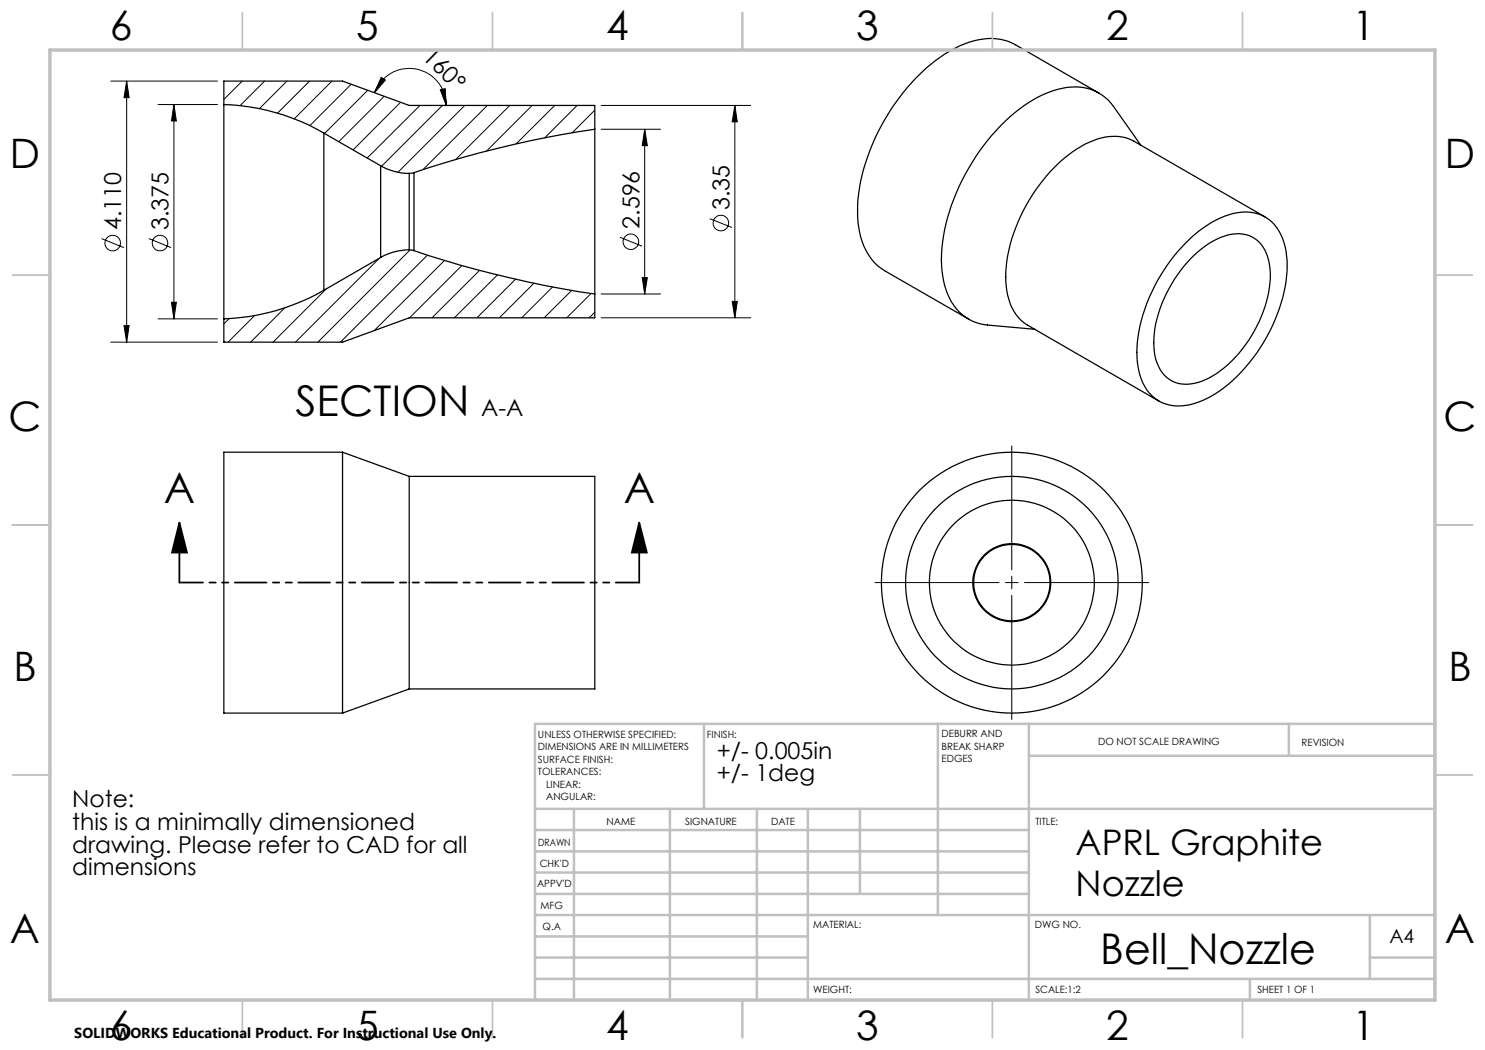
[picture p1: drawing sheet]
<svg xmlns="http://www.w3.org/2000/svg" width="297mm" height="210mm" viewBox="0 0 297 210" stroke-linecap="round" stroke-linejoin="round" font-family="sans-serif">
<g fill="none" stroke="#000" stroke-width=".25">
<path d="M219.8 18.6l-16.8-9.7a11.5 11.5 0 0 0-10.2-.1 32.6 32.6 0 0 0-13.7 11.8 40.8 40.8 0 0 0-7.6 20.5 15.5 15.5 0 0 0 3.5 11.6l1.9 1.4 16.8 9.7M44.8 20.9a42.6 42.6 0 0 1 20 5.7M44.8 20.9v42.9M44.8 20.9v-4.7h23.7l13.3 4.9h37.2v4.8M64.8 26.6v31.5M64.8 26.6l11.3 6.6M76.1 33.2v18.3M76.1 33.2a11.5 11.5 0 0 0 5.7 1.5M81.8 34.7v15.3M82.8 34.5v15.6M82.8 34.5l-1 .2M119 25.9a207.5 207.5 0 0 0-36.2 8.6"/>
<path d="M119 25.9v32.9M228.2 29.1l-5.5-7.8a9.5 9.5 0 0 0-10.3-3.6 25.7 25.7 0 0 0-13.2 8.4 41.4 41.4 0 0 0-10.9 24.7 15.8 15.8 0 0 0 3 11 9.2 9.2 0 0 0 6.2 3.2l9.4 .9M64.8 58.1a42.6 42.6 0 0 1-20 5.7M76.1 51.5l-11.3 6.6M81.8 50a11.5 11.5 0 0 0-5.7 1.5M81.8 50l1 .1M82.8 50.1a207.7 207.7 0 0 0 36.2 8.7M119 58.8v4.8h-37.2l-13.3 4.8h-23.7v-4.6M237.3 48.5a18.9 18.9 0 0 1 11.1-6.1 7.8 7.8 0 0 1 8.4 6.1 20.8 20.8 0 0 1-.6 12.2 33.7 33.7 0 0 1-12.9 17.9 12.3 12.3 0 0 1-9.9 2.3 8.2 8.2 0 0 1-5.6-6.6 25.2 25.2 0 0 1 2.6-15.9 34.2 34.2 0 0 1 6.9-9.9zM238.8 51.1a13.7 13.7 0 0 1 9-4.4 6.2 6.2 0 0 1 6 5.5 20.8 20.8 0 0 1-2.9 14 22.3 22.3 0 0 1-10.6 10.1 6.5 6.5 0 0 1-8-1.9 12.7 12.7 0 0 1-1.2-9.6 28.1 28.1 0 0 1 7.7-13.7zM253 43.4l-26.2-15.2a9.7 9.7 0 0 0-8.9 .2 30.3 30.3 0 0 0-13.8 14.8 26.5 26.5 0 0 0-2.7 15 9.4 9.4 0 0 0 4.1 6.8l26.3 15.2M68.5 90.4v52.2"/>
<path d="M68.5 90.4h-23.7v52.2h23.7M68.5 90.4l13.3 4.9M81.8 95.3v42.5M81.8 95.3h37.2v42.5h-37.2M81.8 137.8l-13.3 4.8"/>
<circle cx="202.4" cy="116.5" r="7.8"/>
<circle cx="202.4" cy="116.5" r="16.5"/>
<circle cx="202.4" cy="116.5" r="21.3"/>
<circle cx="202.4" cy="116.5" r="26.1"/>
<circle cx="202.4" cy="116.5" r="7.6"/>
</g>
<g fill="none" stroke="#000" stroke-width=".2">
<path d="M22.2 16.2h21.3M25.3 16.2l.5 3.3h-1zM25.3 16.2v52.2M48.4 16.2l-3.6 3.7M52.9 16.2l-4.9 4.9M57.4 16.2l-5.5 5.5M61.9 16.2l-6.4 6.4M66.4 16.2l-7.6 7.6M70.2 16.9l-8.2 8.2M73.6 18.1l-8.7 8.6M74.9 18.5a7.4 7.4 0 0 1 8.2-4.7 7.4 7.4 0 0 1 6.2 7.3M76.2 15.5l.9 .5-2.2 2.5z"/>
<path d="M76.8 19.3l-9 9M88.1 17.9l.9-.2 .3 3.4zM31.6 20.9h11.9M34.8 20.9v42.9M34.8 20.9l.5 3.3h-1zM80.1 20.5l-9.5 9.5M84 21.1l-10.6 10.5M88.5 21.1l-12.2 12.2M93 21.1l-13.4 13.4M97.5 21.1l-12.9 12.8M102 21.1l-10.9 10.8M106.4 21.1l-9.1 9.1"/>
<path d="M110.9 21.1l-7.7 7.7M115.4 21.1l-6.5 6.5M119 22l-4.6 4.6M120.2 25.9h11.9M120.2 21.1h29.9M128.9 25.9v32.9M128.9 25.9l.6 3.2h-1.1zM147 21.1v42.5M147 21.1l.5 3.3h-1.1zM20.3 47.7l4.5 1.8M29.8 47.7l4.4 1.8M65.3 57.8l-10.7 10.6"/>
<path d="M75.9 51.6l-16.8 16.8M82 50l-18.4 18.4M85.5 51l-17.4 17.4M88.9 52.1l-14 14M92.4 53.1l-10.5 10.5M95.9 54.1l-9.5 9.5M99.5 55l-8.6 8.6M103.1 55.8l-7.7 7.8M106.8 56.6l-6.9 7M110.5 57.4l-6.1 6.2M114.3 58.1l-5.5 5.5M118.2 58.7l-4.9 4.9"/>
<path d="M120.2 58.8h11.9M124 47.4l4.4 1.8M128.4 55.5h1.1l-.6 3.3zM142 43.7l4.4 1.8M22.2 68.4h21.3M24.8 65.1h1l-.5 3.3zM31.6 63.8h11.9M34.3 60.5h1l-.5 3.3zM45.9 63.7l-1.1 1.1M50.9 63.1l-5.3 5.3M57 61.6l-6.9 6.8M119 62.5l-1.2 1.1"/>
<path d="M120.2 63.6h29.9M146.4 60.3h1.1l-.5 3.3zM202.4 89.2v24.8M175 116.5h24.8M201.1 116.5h2.5M202.4 115.2v2.6M202.4 119.1v24.8M204.9 116.5h24.8"/>
<circle cx="22.5" cy="48.6" r="1.55"/>
<circle cx="32" cy="48.6" r="1.56"/>
<circle cx="126.2" cy="48.4" r="1.55"/>
<circle cx="144.2" cy="44.6" r="1.55"/>
</g>
<path d="M35.9 104.5l1.5 6h-3zM35.9 104.5v12M127.8 104.5l1.6 6h-3zM127.8 104.5v12" fill="none" stroke="#000" stroke-width=".35"/>
<path d="M127.9 116.5h-92" fill="none" stroke="#000" stroke-width=".35" stroke-dasharray="6.3 1.3 1.3 1.3 1.3 1.3" stroke-dashoffset="1.6"/>
<g fill="none" stroke="#c0c0c0" stroke-width=".35">
<path d="M48.5 2.5v7.5M98.5 2.5v7.5M148.5 2.5v7.5M198.5 2.5v7.5M248.5 2.5v7.5M2.5 55h7.5M287 55h7.5M2.5 105h7.5M287 105h7.5M2.5 155h7.5M287 155h7.5M48.5 200v7.5"/>
<path d="M98.5 200v7.5M148.5 200v7.5M198.5 200v7.5M248.5 200v7.5"/>
</g>
<g fill="none" stroke="#c0c0c0" stroke-width=".5">
<path d="M140.8 144.8v17M187.6 144.8v38.2M205.8 144.8v55.2M205.8 151.2h81.2M257.8 144.8v6.4M287 144.8h-180v55.2M107 161.8h180M107 178.8h98.8M107 174.5h98.8M107 170.3h98.8M107 166h98.8M114.8 161.8v38.2"/>
<path d="M134 161.8v38.2M151.4 161.8v38.2M161.6 161.8v38.2M172 161.8v17M107 195.8h180M107 191.5h54.6M107 187.3h54.6M107 183h180M250 195.8v4.2M274 191.5h13M274 183v12.8"/>
</g>
<path d="M10 10h277v190h-277z" fill="none" stroke="#c0c0c0" stroke-width=".7"/>
<g fill="#000">
<path d="M88.1 17.9l.9-.2 .3 3.4zM76.2 15.5l.9 .5-2.2 2.5z"/>
<path d="M128.9 25.9l.6 3.2h-1.1zM128.4 55.5h1.1l-.6 3.3zM34.8 20.9l.5 3.3h-1zM34.3 60.5h1l-.5 3.3zM25.3 16.2l.5 3.3h-1zM24.8 65.1h1l-.5 3.3zM147 21.1l.5 3.3h-1.1zM146.4 60.3h1.1l-.5 3.3z"/>
<path d="M127.8 104.5l1.6 6h-3zM35.9 104.5l1.5 6h-3z"/>
</g>
<g font-size="8.5">
<text x="59.1" y="83.2">SECTION</text>
<text x="32.8" y="100.7">A</text>
<text x="124.8" y="100.7">A</text>
<text x="220.1" y="192.7">Bell_Nozzle</text>
</g>
<g font-size="8.1">
<text x="22" y="8">6</text>
<text x="71.2" y="8">5</text>
<text x="121.2" y="8">4</text>
<text x="171.3" y="8">3</text>
<text x="221.3" y="8">2</text>
<text x="270.5" y="8">1</text>
<text x="2" y="33.6">D</text>
<text x="289" y="33.6">D</text>
<text x="1.7" y="86.1">C</text>
<text x="288.7" y="86.1">C</text>
<text x="2.7" y="136.1">B</text>
<text x="289.7" y="136.1">B</text>
<text x="2" y="188.6">A</text>
<text x="289" y="188.6">A</text>
<text x="22" y="208">6</text>
<text x="71.2" y="208">5</text>
<text x="121.2" y="208">4</text>
<text x="171.3" y="208">3</text>
<text x="221.3" y="208">2</text>
<text x="270.5" y="208">1</text>
</g>
<g font-size="7.1">
<text x="215.1" y="171">APRL Graphite</text>
<text x="215.1" y="179.1">Nozzle</text>
</g>
<g font-size="4.7">
<text x="84.3" y="11.7" transform="rotate(44 84.3 11.7)">160°</text>
<text x="24.3" y="46" transform="rotate(-90 24.3 46)">4.110</text>
<text x="33.7" y="46" transform="rotate(-90 33.7 46)">3.375</text>
<text x="127.9" y="45.8" transform="rotate(-90 127.9 45.8)">2.596</text>
<text x="145.9" y="42" transform="rotate(-90 145.9 42)">3.35</text>
<text x="96.2" y="83.2">A-A</text>
<text x="143.4" y="151.7">+/- 0.005in</text>
<text x="14.5" y="161.5">Note:</text>
<text x="143.4" y="156.2">+/- 1deg</text>
<text x="14.5" y="166">this is a minimally dimensioned</text>
<text x="14.5" y="170.5">drawing. Please refer to CAD for all</text>
<text x="14.5" y="175">dimensions</text>
</g>
<text font-size="3.9" x="277.9" y="188.5">A4</text>
<text font-size="2.9" x="14.9" y="207.6">SOLIDWORKS Educational Product. For Instructional Use Only.</text>
<g font-size="2">
<text x="107.6" y="147.6">UNLESS OTHERWISE SPECIFIED:</text>
<text x="141.4" y="147.6">FINISH:</text>
<text x="188.3" y="147.5">DEBURR AND</text>
<text x="188.3" y="150">BREAK SHARP</text>
<text x="219.6" y="149">DO NOT SCALE DRAWING</text>
<text x="260.3" y="149.2">REVISION</text>
<text x="107.6" y="150.1">DIMENSIONS ARE IN MILLIMETERS</text>
<text x="107.6" y="152.6">SURFACE FINISH:</text>
<text x="107.6" y="155.1">TOLERANCES:</text>
<text x="188.3" y="152.5">EDGES</text>
<text x="109.2" y="157.6">LINEAR:</text>
<text x="109.2" y="160.1">ANGULAR:</text>
<text x="121.3" y="165">NAME</text>
<text x="137" y="164.9">SIGNATURE</text>
<text x="154.2" y="164.9">DATE</text>
<text x="207.1" y="164.9">TITLE:</text>
<text x="107.6" y="169.1">DRAWN</text>
<text x="107.9" y="173.3">CHK'D</text>
<text x="107.4" y="177.4">APPV'D</text>
<text x="108.1" y="181.8">MFG</text>
<text x="108.5" y="186">Q.A</text>
<text x="162.6" y="185.5">MATERIAL:</text>
<text x="207" y="185.5">DWG NO.</text>
<text x="162.6" y="198.5">WEIGHT:</text>
<text x="207.1" y="198.6">SCALE:1:2</text>
<text x="251.5" y="198.6">SHEET 1 OF 1</text>
</g>
</svg>
